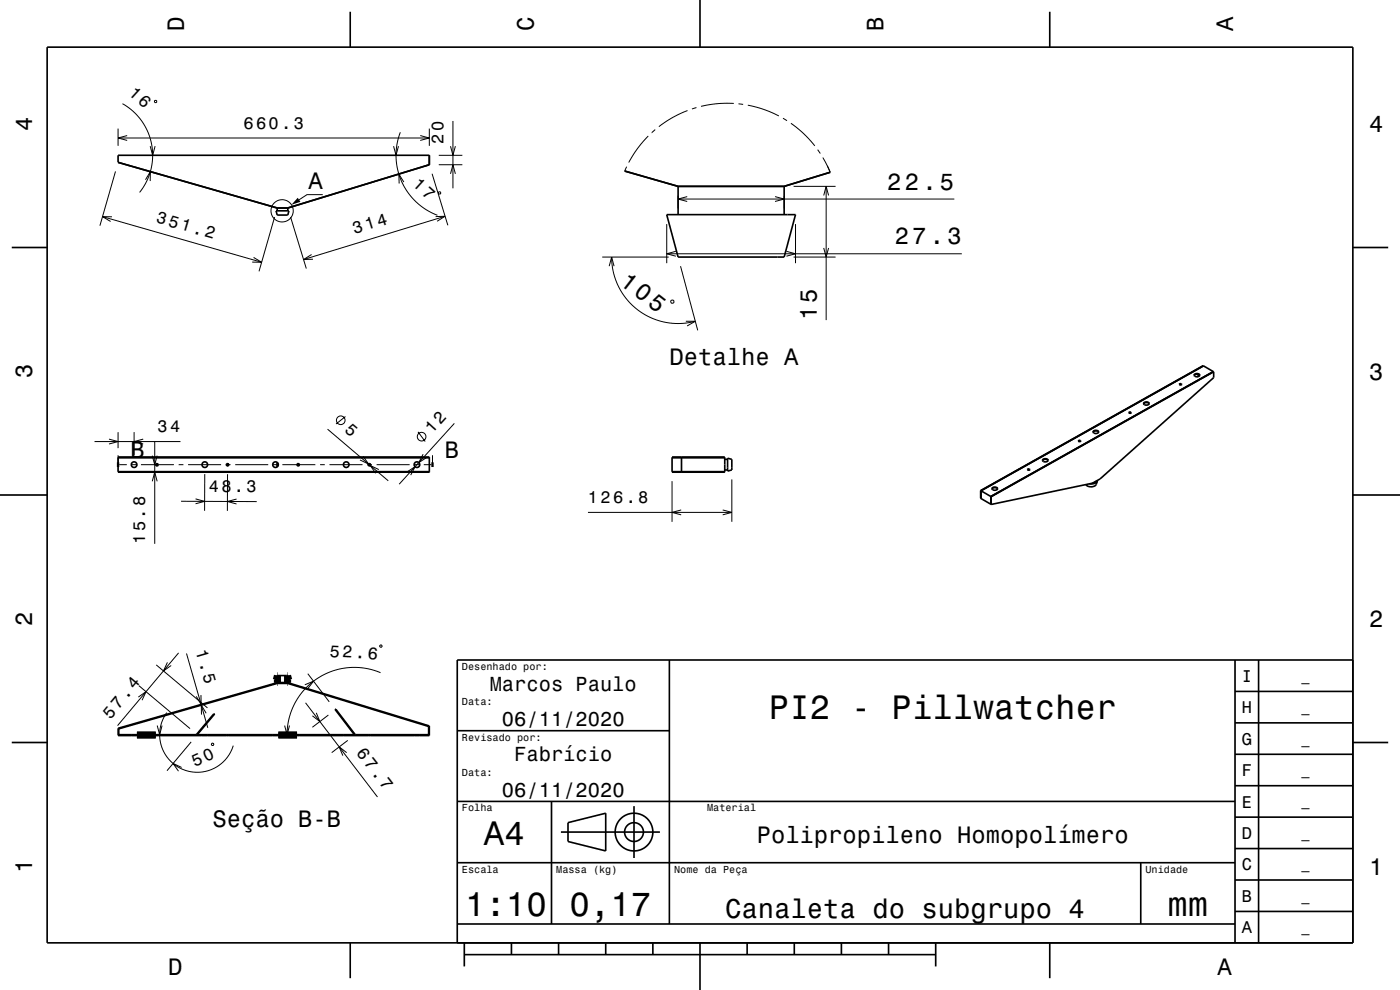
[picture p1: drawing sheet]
<svg xmlns="http://www.w3.org/2000/svg" width="297mm" height="210mm" viewBox="0 0 297 210" stroke-linecap="round" stroke-linejoin="round" font-family="sans-serif">
<g fill="none" stroke="#000" stroke-width=".21">
<path d="M24.5 36.4l-3.3 11.5M25.1 27.3v3.6M25.1 29.3h66M26 22a12.6 12.6 0 0 1 3.6 18.8M27 28.8l-1.9 .5 1.9 .5M30.9 38.1l1-1.7v2M31.9 31l.5 1.9 .5-1.9M32.9 21.3l.3 .1-.1 .4-.3-.1zM83.5 31l.5 1.9 .5-1.9M84.9 28.1l-.7 2.4-.2 2.7 .3 2.7 .9 2.6 1.5 2.6 1.7 1.9 2 1.5 2.4 1.2M85.7 38.6l-1.1-1.7 .1 2M89.1 28.8l2 .5-2 .5"/>
<path d="M91.1 27.3v3.6M91.7 36.9l3.3 10.9M93.1 34.9h5M93.1 32.9h5M95.6 36.9l.5-2 .5 2M95.6 31l.5 1.9 .5-1.9M96.1 25.7v14.2M132.5 36.3h.1M132.9 35.4l-.4 .9M137.5 28.9l-2.3 2.6-1.8 3M139 27.5l-.8 .7M145.9 23.4l-3.2 1.5-2.9 2"/>
<path d="M147.8 22.8l-1 .3M155.7 21.9l-3.8 .1-3.2 .6M156.7 22l1 .1M158.6 22.3l3.4 .9 3.2 1.4M166.1 25.1l.9 .5M167.8 26.2l2.5 2 2.6 2.7M168.4 39.5h8.9M173.5 31.7l.5 .9M174.6 33.4l1.5 3.1-.6-1.3M175.3 39.5v28.4M21.7 46l33.8 9.6M23.7 46h-2l1.8 1"/>
<path d="M53.8 54.6l1.7 1h-2M58.3 46l-3.3 11.6M61.6 46l3.4 11M66.1 54l-1.7 1.1 2-.1M68.5 41.3h-3.4l-1.7 1.1M92.4 45.9h2l-1.7 1M93.1 40.7l.4 .1-.1 .4-.4-.1zM94.4 45.9l-30 9.2M127.8 54.5h14.1M129.2 56.5l.6-2 .5 2M129.8 54.5l.3 3.3 1.1 3 1.8 2.7 2.3 2.3 2.8 1.6 3.1 1 3 .2 3.3-.5M141.4 47.5v8.3"/>
<path d="M141.4 53.8h62.6M143.4 53.3l-2 .5 2 .5M143.9 41.5v2.7M143.9 42.2h58.6M144.4 56.5l3.6 13.6M145.8 41.7l-1.9 .5 1.9 .5M164.4 41.7l2 .5-2 .5M166.4 41.5v2.7M166.8 53.3l2 .5-2 .5M168.4 54.5h8.9M168.8 47.5v8.3M174.7 41.5l.6-2 .5 2"/>
<path d="M174.7 52.6l.6 1.9 .5-1.9M142.4 63.7l.5 .1-.1 .5-.5-.1v-.3zM145.5 68.1h2l-1.7 1M20 93.7h18.3M23.1 93.1l2 .6-2 .5M25.1 91.7v3.4M25.1 96.6v1.7M25.3 98.6h1.6M27.9 98.6h1M28.4 91.7v4.9M29.9 98.6h7M30.4 93.1l-2 .6 2 .5"/>
<path d="M32.3 96.7l.5 1.9 .5-1.9M32.8 93.6v21.7M37.9 98.6h1M39.9 98.6h7M47.9 98.6h1M49.9 98.6h7M57.9 98.6h1M59.9 98.6h7M67.9 98.6h1M69.5 91l12.9 11M69.9 98.6h7M73.3 88.4l-2 1.5"/>
<path d="M77 96.8l1.2 1.6-1.8-.8M77.9 98.6h1M79.9 98.6h7M80.4 99.6l-1.8-.9 1.1 1.7M87.9 98.6h1M88.7 91.6l1.5 2.1M89.8 96.3l-.9 1.8 1.6-1.1M89.9 98.6h1.6M91.8 96.6v1.7M96.4 89.8l-11.7 12.9M32.3 102.1l.5-1.9 .5 1.9M38.4 106.3l16.1 .1"/>
<path d="M41.5 105.8l1.9 .6-1.9 .5M43.4 100.6v7.8M48.3 100.6l-.1 7.8M50.2 105.9l-2 .5 2 .5M86.4 100.1l1.6-1.1-.9 1.8M124.7 108.7h30.6M142.6 102.1v8.6M144.5 108.2l-1.9 .5 1.9 .5M153.3 108.2l2 .5-2 .5M155.3 101.7v9M37.9 138.5l-13 15.4M39.6 138.6l4.5 15.8"/>
<path d="M80.6 137l.3-.2 .1 .4-.3 .1zM25.1 154.5v1.5M25.2 155.7l-.1 .1M29.3 147.9l1.7-1.2-.9 1.8M29.4 145.4l10.9 9.2M29.6 153.2l-.6 .3M31.9 155.8h7.9M33.1 141l10.9 9.2M33.4 153.9l.5 1.9 .5-1.9M35 155.8l-.3 .2M35.4 151.2a8 8 0 0 0 2.9 11.8 8 8 0 0 0 11.2-4.8M35.5 140.5l-.8 1.8 1.6-1.1"/>
<path d="M40.6 157.4l-5.2 6.1M42.6 147.4l.1 2-1.1-1.7M43.7 151.3l-1-1.7v2M44.9 157.7h.4v.4h-.4zM45 155.8l-.3 .2M49.4 147.5l-.5 .3M55 155.8l-.3 .2M60.4 153.9l.5 1.9 .5-1.9M63 145.4l-.1 .1M64.7 145.3l1.8-.8-1.2 1.6M64.8 149.1l15.3 20M65 155.8l-.3 .2"/>
<path d="M65.3 142.9l4.5 6M67.1 151.2l.8 1.9-1.6-1.3M69.6 147.4l-.2 .1M69.7 151.7l-3.4 2.6M72.2 151.7l-.1 .1M73.5 159.7l-1.5-1.3 .7 1.9M73.8 157.1l-3.4 2.5M75 155.8l-.3 .2M75.2 155.7l-.1 .1M76.1 149.4l-.2 .1M80.7 142.7l-3.3-1-1.8-.1h-1.7l-2 .3-1.4 .5-1.6 .6-1.6 .9-1.4 1.1-1.2 1.2-1.1 1.3-1 1.5-.6 1.4-.6 1.9-.4 1.9-.1 1.6M82.7 151.4l-.2 .1"/>
<path d="M85 155.8l-.3 .2M89.2 153.4l-.2 .1M38.5 162.8l-1.8-.8 1.2 1.6"/>
<circle cx="59.8" cy="44.7" r="2.36"/>
<circle cx="72.3" cy="89.2" r=".91"/>
<circle cx="89.4" cy="92.6" r=".91"/>
</g>
<path d="M29 155.8h4v.2h-4zM58.8 143.3l.1 1.5-.1-.6h-.2zM59 155.8h4v.2h-4zM61 143.3l.3 .9h-.2v.6z" fill="none" stroke="#000" stroke-width="1.4" stroke-linecap="butt"/>
<g fill="none" stroke="#000" stroke-width=".35">
<path d="M10 10h277v190h-277zM74.3 2.5v7.5M148.5 0v10M222.7 2.5v7.5M132.5 36.3l11.4 3.2M143.9 39.5h22.5M143.9 39.5v6M166.4 39.5v6M176.1 36.5l-9.7 3M2.5 52.5h7.5M58.6 44.7h2.7l-.2 .9h-2.3zM58.8 44.1l-33.7-9.7v-1.5h66v2l-30 9.2"/>
<path d="M58.8 44.1v.6M58.8 44.1h2.3M61.1 44.1v.6M141.4 45.5h27.4l-2.4 9h-22.5zM287 52.5h7.5M253.5 79.4l.6-.1 .4 .1a.58 .58 0 0 1-.6 .5 .58 .58 0 0 1-.6-.4zM254.4 79.5l-.4 .4M254.5 79.6a.76 .76 0 0 0-1.2 0M255.3 77.6l-47.3 26.5M255.3 77.6l-47.2 26.5M255.3 77.6l2.1 1.2M257.4 78.8l.1 .1"/>
<path d="M257.4 78.8l-47.2 26.5M257.5 78.9v1.2l-24.1 21.5-1.6 .9-21.5 4.5M257.5 78.9l-47.2 26.5M25.1 97h66v3.2h-66zM25.1 97.1h66M33.1 98.5l.3-.1 .1 .2-.2 .2zM48 98.5l.4-.1 .1 .2-.2 .2zM58.8 98.1v.9M58.9 98.2v.8M59 98.2v.7M63 98.5l.4-.1 .1 .2-.3 .2zM78.1 98.5l.4-.1 .1 .2-.3 .2z"/>
<path d="M142.6 97.1h11.2M142.6 97h11.2v3.2h-11.2zM144.6 97v3.2M153.8 99.7h.6M153.8 97.4h.6M154.4 97.2l.9 .2v2.3l-.9 .2zM218 99.5l.5 .1-.4 .1zM218.5 99.7h-.5M221.3 97.4l.7-.1 .3 .2a.58 .58 0 0 1-.5 .5 .58 .58 0 0 1-.6-.4zM222.3 97.7a.76 .76 0 0 0-1.1 0M228.8 93.5h.5l-.4 .2zM229.2 93.6h-.4"/>
<path d="M232 91.4l.7-.1 .3 .2a.58 .58 0 0 1-.5 .5 .58 .58 0 0 1-.6-.5zM233.1 91.7a.76 .76 0 0 0-1.2 0M239.5 87.5h.5l-.4 .1zM240 87.6h-.5M242.7 85.4l.5-.1 .6 .2a.58 .58 0 0 1-.6 .4 .58 .58 0 0 1-.6-.4zM242.8 85.5l-.2 .2M243.8 85.7a.76 .76 0 0 0-1.2 0M250.2 81.4l.5 .1-.4 .1zM250.7 81.6h-.5M0 105h10M25.1 100.1h66M142.6 100.1h11.2"/>
<path d="M208 104.1l.1 1.6M208 104.1h.1M208.1 104.1v1.6M208.1 104.1l2.1 1.2M208.1 105.7l2.1 1.3M210.2 105.3v1.7M210.2 105.3l.1 .1M210.2 107h.1M210.3 105.4v1.6M210.6 103.4l.6-.1 .4 .2a.58 .58 0 0 1-.6 .5 .58 .58 0 0 1-.5-.4zM211.6 103.7a.76 .76 0 0 0-1.2 0M232.5 102.1l-.4 .3-.4 .1"/>
<path d="M232.8 102l-.2 .7a1.44 1.44 0 0 1-2.2 .1M232.8 102a1.53 1.53 0 0 1-1.7 .6M232.8 101.9v.1M287 105h10M142 140v56M262 140v60M267 140v60M287 140h-190v60M2.5 157.5h7.5M25.1 154.5l33.7-9.7h2.3l30 9.2v2h-66M27.8 155.8v.2M29 155.8v.2"/>
<path d="M33 155.8v.2M33.5 155.8v.2M42.8 155.8v.2M44 155.8v.2M48 155.8v.2M48.5 155.8v.2M57.8 155.8v.2M58.8 145v-.8h-.2l.2-.9h2.3l.2 .9h-.2v.8M58.8 145l-33.6 9.6v1.2h16.5l3.6-4.4h.2l-3.6 4.4h33.3l-4.1-5.3h.2l4.1 5.3h15.5v-1.7l-29.8-9.1M58.8 145h2.3M58.9 143.3v1.5M59 155.8v.2"/>
<path d="M61 143.3v1.5M63 155.8v.2M63.5 155.8v.2M72.8 155.8v.2M74 155.8v.2M78.1 155.8v.2M78.6 155.8v.2M87.8 155.8v.2M89 155.8v.2M97 155h45M262 153.3h25M262 146.7h25"/>
<path d="M287 157.5h7.5M97 170h165M117 170v26M119 176.5h21M120.5 174.5l8-2v8l-8-2zM134.5 171v11M262 173.3h25M262 166.7h25M262 160h25M97 196h165M97 183h165M242 183v13"/>
<path d="M262 193.3h25M262 186.7h25M262 180h25M74.3 200v7.5M98.5 202.5h100M98.5 200v5M108.5 200v2.5M118.5 200v2.5M128.5 200v2.5M138.5 200v2.5M148.5 200v10M158.5 200v2.5"/>
<path d="M168.5 200v2.5M178.5 200v2.5M188.5 200v2.5M198.5 200v5M222.7 200v7.5"/>
<circle cx="28.4" cy="98.6" r=".6"/>
<circle cx="43.4" cy="98.6" r=".6"/>
<circle cx="58.4" cy="98.6" r=".6"/>
<circle cx="73.4" cy="98.6" r=".6"/>
<circle cx="88.4" cy="98.6" r=".6"/>
<circle cx="134.5" cy="176.5" r="2"/>
<circle cx="134.5" cy="176.5" r="4"/>
</g>
<path d="M24.8 98.6h.5M91.5 98.6h.5" fill="none" stroke="#000" stroke-width="1" stroke-linecap="butt"/>
<g fill="#000">
<path d="M63.2 41.9l.5 .9-1.9 .6z" fill-rule="evenodd"/>
<path d="M25 98.3h.1v.3z" fill-rule="evenodd"/>
<path d="M91.7 98.3h.1v.3z" fill-rule="evenodd"/>
</g>
<g font-size="7.2">
<text x="163.1" y="152.6">PI2 - Pillwatcher</text>
<text x="102.7" y="179.3">A4</text>
<text x="98.7" y="194.3">1:10</text>
<text x="120.8" y="194.3">0,17</text>
<text x="247.7" y="194.3">mm</text>
</g>
<text font-size="5.8" x="153.8" y="194.6">Canaleta do subgrupo 4</text>
<g font-size="5">
<text x="39" y="6.5" transform="rotate(-90 39 6.5)">D</text>
<text x="113.2" y="6.5" transform="rotate(-90 113.2 6.5)">C</text>
<text x="187.4" y="6.5" transform="rotate(-90 187.4 6.5)">B</text>
<text x="261.6" y="6.5" transform="rotate(-90 261.6 6.5)">A</text>
<text x="6.8" y="27.8" transform="rotate(-90 6.8 27.8)">4</text>
<text x="290.5" y="28.1">4</text>
<text x="65.4" y="40.1">A</text>
<text x="188.2" y="40.2">22.5</text>
<text x="189.8" y="51.8">27.3</text>
<text x="131.3" y="60.1" transform="rotate(38 131.3 60.1)">105</text>
<text x="173.3" y="67.9" transform="rotate(-90 173.3 67.9)">15</text>
<text x="142.1" y="77.4">Detalhe A</text>
<text x="6.8" y="80.3" transform="rotate(-90 6.8 80.3)">3</text>
<text x="290.5" y="80.6">3</text>
<text x="27.7" y="97.2">B</text>
<text x="94.4" y="97.2">B</text>
<text x="6.8" y="132.8" transform="rotate(-90 6.8 132.8)">2</text>
<text x="290.5" y="133.1">2</text>
<text x="45.1" y="175.4">Seção B-B</text>
<text x="160.5" y="178.8">Polipropileno Homopolímero</text>
<text x="6.8" y="185.3" transform="rotate(-90 6.8 185.3)">1</text>
<text x="290.5" y="185.6">1</text>
<text x="35.7" y="206.8">D</text>
<text x="258.3" y="206.8">A</text>
</g>
<g font-size="4.3">
<text x="103.9" y="146.5">Marcos Paulo</text>
<text x="106.5" y="154">06/11/2020</text>
<text x="109.1" y="161.5">Fabrício</text>
<text x="106.5" y="169">06/11/2020</text>
</g>
<g font-size="3.6">
<text x="27.1" y="19.9" transform="rotate(42 27.1 19.9)">16</text>
<text x="51.6" y="27.3">660.3</text>
<text x="94.1" y="30.5" transform="rotate(-90 94.1 30.5)">20</text>
<text x="87.4" y="39.3" transform="rotate(42 87.4 39.3)">17</text>
<text x="33" y="47.1" transform="rotate(16 33 47.1)">351.2</text>
<text x="75.2" y="49.6" transform="rotate(-17 75.2 49.6)">314</text>
<text x="33.4" y="91.7">34</text>
<text x="72.9" y="91.3" transform="rotate(41 72.9 91.3)">5</text>
<text x="91.7" y="92.1" transform="rotate(-48 91.7 92.1)">12</text>
<text x="44.3" y="104.4">48.3</text>
<text x="124.7" y="106.7">126.8</text>
<text x="30.8" y="115.3" transform="rotate(-90 30.8 115.3)">15.8</text>
<text x="41.5" y="138.1" transform="rotate(74 41.5 138.1)">1.5</text>
<text x="69.9" y="139.3" transform="rotate(3 69.9 139.3)">52.6</text>
<text x="263.4" y="144.6">I</text>
<text x="23.4" y="152.6" transform="rotate(-50 23.4 152.6)">57.4</text>
<text x="263.4" y="151.3">H</text>
<text x="75.5" y="159.8" transform="rotate(52 75.5 159.8)">67.7</text>
<text x="263.4" y="158">G</text>
<text x="41.3" y="162.7" transform="rotate(-25 41.3 162.7)">50</text>
<text x="263.4" y="164.6">F</text>
<text x="263.4" y="171.3">E</text>
<text x="263.4" y="178">D</text>
<text x="263.4" y="184.6">C</text>
<text x="263.4" y="191.3">B</text>
<text x="263.4" y="198">A</text>
</g>
<g font-size="2.9">
<text x="276.1" y="144.4">_</text>
<text x="276.1" y="151">_</text>
<text x="276.1" y="157.7">_</text>
<text x="276.1" y="164.4">_</text>
<text x="276.1" y="171">_</text>
<text x="276.1" y="177.7">_</text>
<text x="276.1" y="184.4">_</text>
<text x="276.1" y="191.1">_</text>
<text x="276.1" y="197.7">_</text>
</g>
<g font-size="2.2">
<text x="98" y="142.1">Desenhado por:</text>
<text x="98" y="149.6">Data:</text>
<text x="98" y="157.1">Revisado por:</text>
<text x="98" y="164.6">Data:</text>
<text x="98" y="172.1">Folha</text>
<text x="150" y="172.1">Material</text>
<text x="98" y="185.1">Escala</text>
<text x="118" y="185.1">Massa (kg)</text>
<text x="143" y="185.1">Nome da Peça</text>
<text x="243" y="185.1">Unidade</text>
</g>
</svg>
